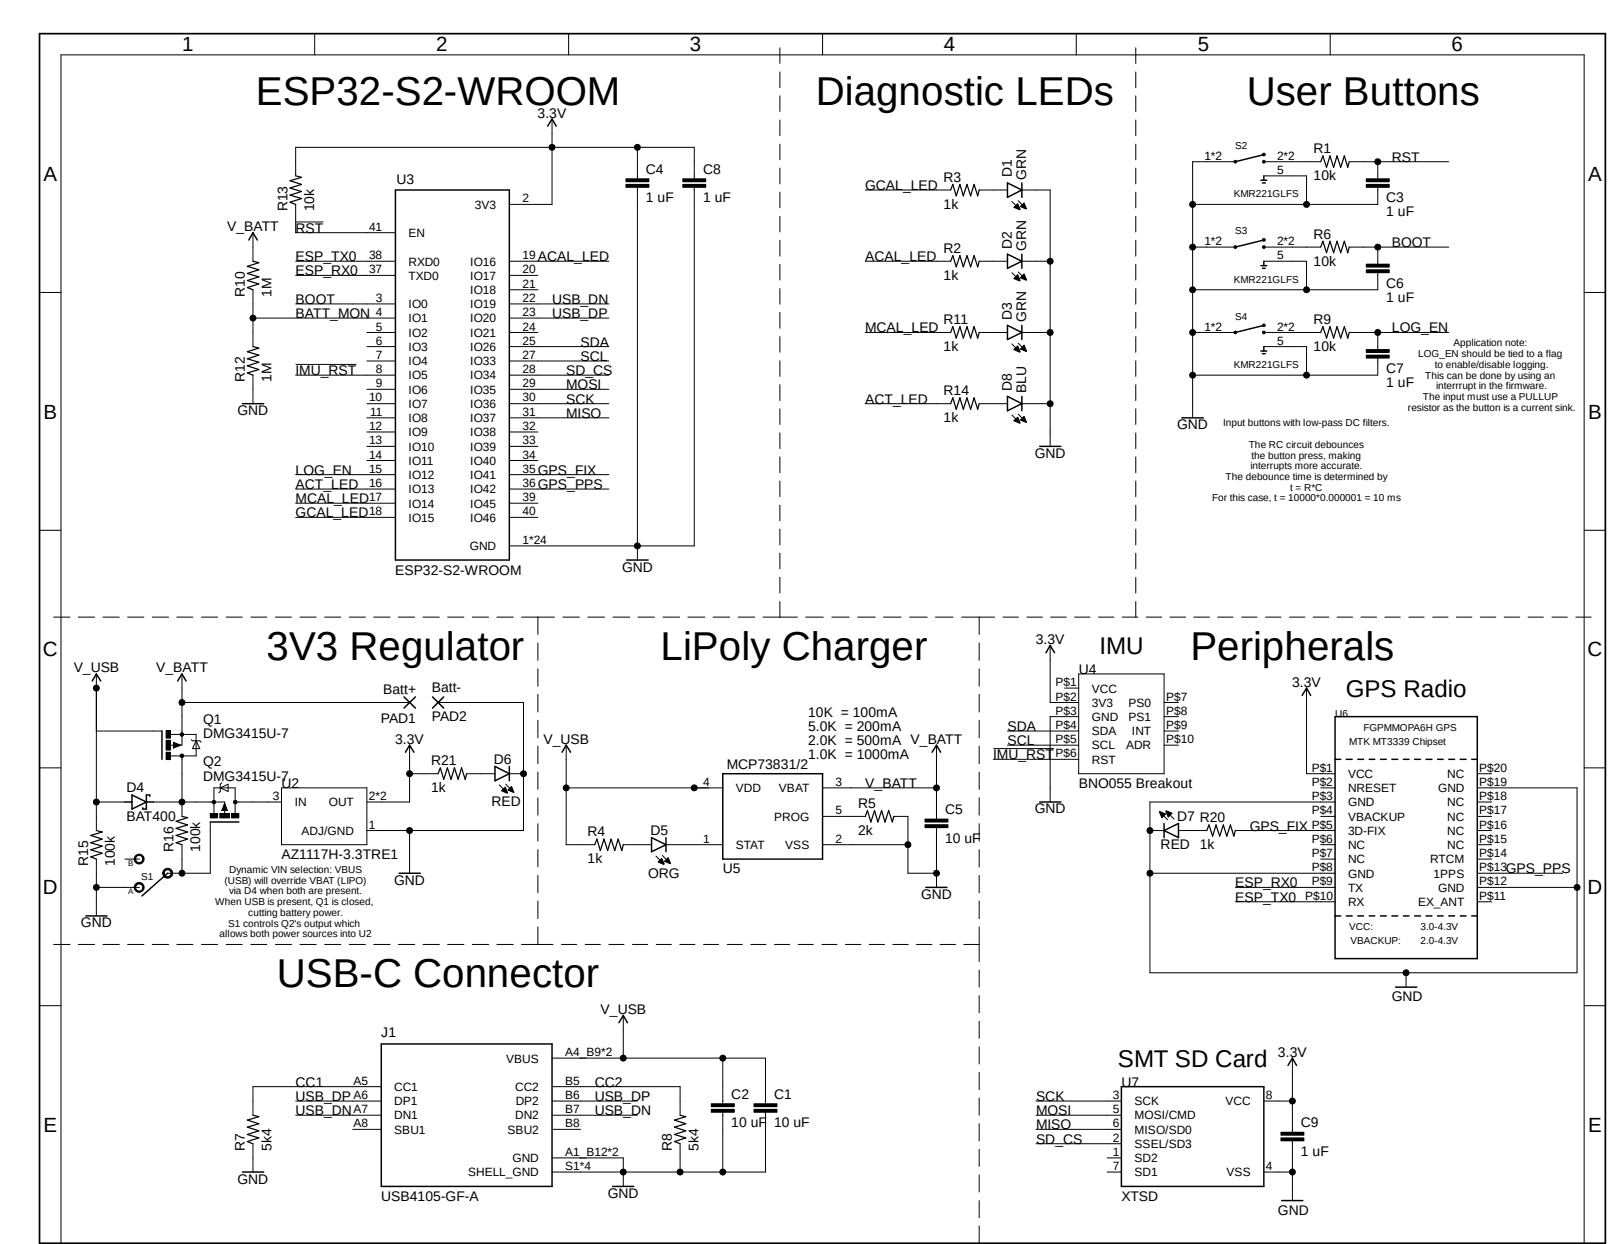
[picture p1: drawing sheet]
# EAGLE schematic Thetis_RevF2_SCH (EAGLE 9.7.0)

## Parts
C1  10 uF  C-EUC0603  [C0603]
C2  10 uF  C-EUC0603  [C0603]
C3  1 uF  C-EUC0603  [C0603]
C4  1 uF  C-EUC0603  [C0603]
C5  10 uF  C-EUC0603  [C0603]
C6  1 uF  C-EUC0603  [C0603]
C7  1 uF  C-EUC0603  [C0603]
C8  1 uF  C-EUC0603  [C0603]
C9  1 uF  C-EUC0603  [C0603]
D1  GRN  CHIP-ROUND-G_0603  [LEDC1608X65N]
D2  GRN  CHIP-ROUND-G_0603  [LEDC1608X65N]
D3  GRN  CHIP-ROUND-G_0603  [LEDC1608X65N]
D4  BAT400  BAS40  [SOT23]
D5  ORG  CHIP-ROUND-G_0603  [LEDC1608X65N]
D6  RED  CHIP-ROUND-G_0603  [LEDC1608X65N]
D7  RED  CHIP-FLAT-Y_0603-0.35MM  [LEDC1608X35N]
D8  BLU  CHIP-ROUND-G_0603  [LEDC1608X65N]
J1  USB4105-GF-A  [GCT_USB4105-GF-A]
PAD1  Batt+  SMD5  [SMD2,54-5,08]
PAD2  Batt-  SMD5  [SMD2,54-5,08]
Q1  DMG3415U-7  PMOSFET_BSS84  [SOT23]
Q2  DMG3415U-7  PMOSFET_BSS84  [SOT23]
R1  10k  R-US_R0603  [R0603]
R2  1k  R-US_R0603  [R0603]
R3  1k  R-US_R0603  [R0603]
R4  1k  R-US_R0603  [R0603]
R5  2k  R-US_R0603  [R0603]
R6  10k  R-US_R0603  [R0603]
R7  5k4  R-US_R0603  [R0603]
R8  5k4  R-US_R0603  [R0603]
R9  10k  R-US_R0603  [R0603]
R10  1M  R-US_R0603  [R0603]
R11  1k  R-US_R0603  [R0603]
R12  1M  R-US_R0603  [R0603]
R13  10k  R-US_R0603  [R0603]
R14  1k  R-US_R0603  [R0603]
R15  100k  R-US_R0603  [R0603]
R16  100k  R-US_R0603  [R0603]
R20  1k  R-US_R0603  [R0603]
R21  1k  R-US_R0603  [R0603]
S1  CL-SB-12X  [CL-SB-12A]
S2  KMR221GLFS  [SW_KMR221GLFS]
S3  KMR221GLFS  [SW_KMR221GLFS]
S4  KMR221GLFS  [SW_KMR221GLFS]
U2  AZ1117H-3.3TRE1  AZ1117EH-5.0TRG1  [SOT230P700X180-4N]
U3  ESP32-S2-WROOM  [XCVR_ESP32-S2-WROOM]
U4  BNO055 Breakout  ADAFRUIT-BNO055-BREAKOUT-SMD  [ADAFRUIT-BNO055-BREAKOUT-SMD]
U5  MCP73831/OT  [SOT23-5L]
U6  GPS_FGPMMOPA6H  [FGPMMOPA6H]
U7  XTSD  SMT_SDCARD_8PIN  [LGA8_8X6]

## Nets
3.3V: C4.1 C8.1 C9.1 R13.2 R21.1 U2.2(OUT) U2.4(OUT) U3.2(3V3) U4.P$2(3V3) U6.P$1(VCC) U7.8(VCC)
!IMU_RST: U3.8(IO5) U4.P$6(RST)
!RST: R13.1 U3.41(EN)
ACAL_LED: R2.1 U3.19(IO16)
ACT_LED: R14.1 U3.16(IO13)
BATT_MON: R10.1 R12.2 U3.4(IO1)
BOOT: C6.1 R6.2 U3.3(IO0)
CC1: J1.A5(CC1) R7.2
CC2: J1.B5(CC2) R8.2
ESP_RX0: U3.37(TXD0) U6.P$9(TX)
ESP_TX0: U3.38(RXD0) U6.P$10(RX)
GCAL_LED: R3.1 U3.18(IO15)
GND: C1.2 C2.2 C3.2 C4.2 C5.2 C6.2 C7.2 C8.2 C9.2 D1.C D2.C D3.C D6.C D7.C D8.C J1.A1_B12(GND) J1.B1_A12(GND) J1.S1(SHELL_GND) J1.S2(SHELL_GND) J1.S3(SHELL_GND) J1.S4(SHELL_GND) PAD2.1(P) R5.2 R7.1 R8.1 R12.1 R15.1 S1.1 S2.1 S2.4 S2.5 S3.1 S3.4 S3.5 S4.1 S4.4 S4.5 U2.1(ADJ/GND) U3.1(GND) U3.26(GND) U3.42(GND) U3.43.1(GND) U3.43.2(GND) U3.43.3(GND) U3.43.4(GND) U3.43.5(GND) U3.43.6(GND) U3.43.7(GND) U3.43.8(GND) U3.43.9(GND) U3.43.10(GND) U3.43.11(GND) U3.43.12(GND) U3.43.13(GND) U3.43.14(GND) U3.43.15(GND) U3.43.16(GND) U3.43.17(GND) U3.43.18(GND) U3.43.19(GND) U3.43.20(GND) U3.43.21(GND) U4.P$3(GND) U5.2(VSS) U6.P$3(GND) U6.P$8(GND) U6.P$12(GND) U6.P$19(GND) U7.4(VSS)
GPS_FIX: R20.2 U3.35(IO41) U6.P$5(3D-FIX)
GPS_PPS: U3.36(IO42) U6.P$13(1PPS)
LOG_EN: C7.1 R9.2 U3.15(IO12)
MCAL_LED: R11.1 U3.17(IO14)
MISO: U3.31(IO37) U7.6(MISO/SD0)
MOSI: U3.29(IO35) U7.5(MOSI/CMD)
N$2: D7.A R20.1
N$3: D8.A R14.2
N$5: R1.1 S2.2 S2.3
N$6: Q2.3(D) U2.3(IN)
N$7: R6.1 S3.2 S3.3
N$8: D1.A R3.2
N$9: Q2.1(G) R16.1 S1.2
N$10: R9.1 S4.2 S4.3
N$11: D2.A R2.2
N$13: D4.3(C) Q1.3(D) Q2.2(S) R16.2
N$14: D3.A R11.2
N$20: D5.A R4.2
N$21: D5.C U5.1(STAT)
N$22: R5.1 U5.5(PROG)
N$24: D6.A R21.2
RST: C3.1 R1.2
SCK: U3.30(IO36) U7.3(SCK)
SCL: U3.27(IO33) U4.P$5(SCL)
SD_CS: U3.28(IO34) U7.2(SSEL/SD3)
SDA: U3.25(IO26) U4.P$4(SDA)
USB_DN: J1.A7(DN1) J1.B7(DN2) U3.22(IO19)
USB_DP: J1.A6(DP1) J1.B6(DP2) U3.23(IO20)
V_BATT: C5.1 PAD1.1(P) Q1.2(S) R10.2 U5.3(VBAT)
V_USB: C1.1 C2.1 D4.1(A) J1.A4_B9(VBUS) J1.B4_A9(VBUS) Q1.1(G) R4.1 R15.2 U5.4(VDD)
Unconnected: J1.A8(SBU1) J1.B8(SBU2) S1.3 U3.5(IO2) U3.6(IO3) U3.7(IO4) U3.9(IO6) U3.10(IO7) U3.11(IO8) U3.12(IO9) U3.13(IO10) U3.14(IO11) U3.20(IO17) U3.21(IO18) U3.24(IO21) U3.32(IO38) U3.33(IO39) U3.34(IO40) U3.39(IO45) U3.40(IO46) U4.P$7(PS0) U4.P$8(PS1) U4.P$9(INT) U4.P$10(ADR) U6.P$2(NRESET) U6.P$4(VBACKUP) U6.P$6(NC) U6.P$7(NC) U6.P$11(EX_ANT) U6.P$14(RTCM) U6.P$15(NC) U6.P$16(NC) U6.P$17(NC) U6.P$18(NC) U6.P$20(NC) U7.1(SD2) U7.7(SD1)

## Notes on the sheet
- ESP32-S2-WROOM | Diagnostic LEDs | User Buttons
- Application note: 
  LOG_EN should be tied to a flag 
  to enable/disable logging.
  This can be done by using an 
  interrrupt in the firmware.
  The input must use a PULLUP 
  resistor as the button is a current sink.
- Input buttons with low-pass DC filters.
  
  The RC circuit debounces
  the button press, making
  interrupts more accurate.
  The debounce time is determined by
  t = R*C
  For this case, t = 10000*0.000001 = 10 ms
- 3V3 Regulator | LiPoly Charger | IMU | Peripherals
- GPS Radio
- 10K  = 100mA
- 5.0K  = 200mA
- 2.0K  = 500mA
- 1.0K  = 1000mA
- Dynamic VIN selection: VBUS
  (USB) will override VBAT (LIPO)
  via D4 when both are present.
  When USB is present, Q1 is closed, 
  cutting battery power.
  S1 controls Q2's output which 
  allows both power sources into U2
- USB-C Connector
- SMT SD Card

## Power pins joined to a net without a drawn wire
VCC: U4.P$1(VCC)

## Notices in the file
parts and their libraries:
SparkFun-PowerSymbols: Licensing: Creative Commons ShareAlike 4.0 International - https://creativecommons.org/licenses/by-sa/4.0
microbuilder: This work is placed in the public domain, and may be freely used for commercial and non-commercial work with the following conditions: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
